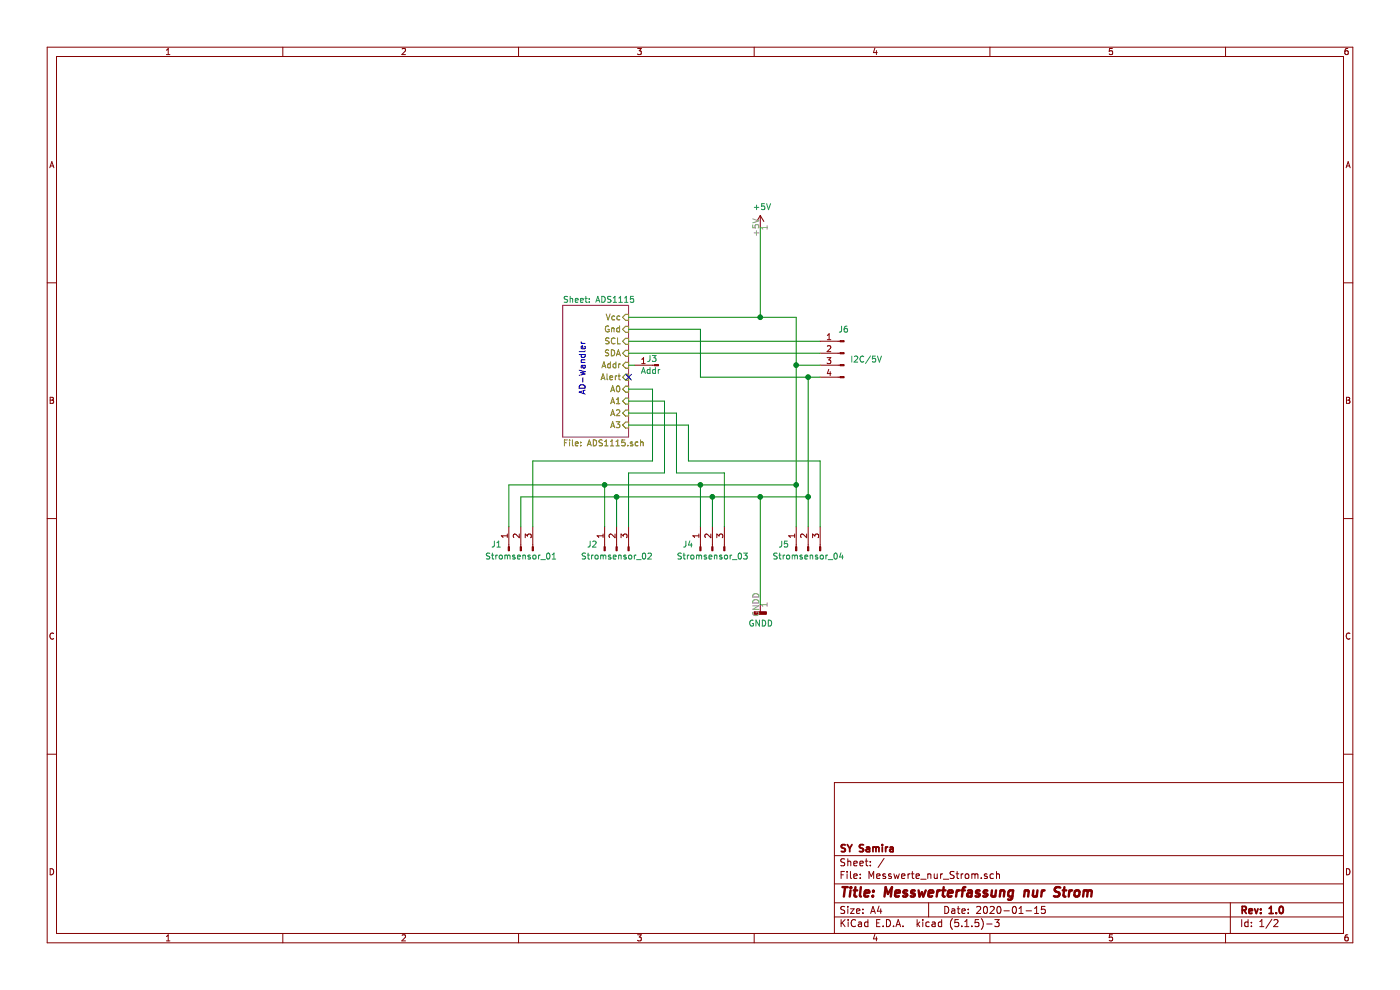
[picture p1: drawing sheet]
EESchema Schematic File Version 4
EELAYER 30 0
EELAYER END
$Descr A4 11693 8268
encoding utf-8
Sheet 1 2
Title "Messwerterfassung nur Strom"
Date "2020-01-15"
Rev "1.0"
Comp "SY Samira"
Comment1 ""
Comment2 ""
Comment3 ""
Comment4 ""
$EndDescr
$Comp
L power:GNDD #PWR02
U 1 1
P 6350 5050
F 0 "#PWR02" H 6350 4800 50  0001 C CNN
F 1 "GNDD" H 6354 4895 50  0000 C CNN
F 2 "" H 6350 5050 50  0001 C CNN
F 3 "" H 6350 5050 50  0001 C CNN
	1    6350 5050
	1    0    0    -1  
$EndComp
NoConn ~ 5250 3150
Wire Wire Line
	5250 3250 5450 3250
Text Notes 4900 3300 1    50   ~ 0
AD-Wandler
$Sheet
S 4700 2550 550  1100
U 5E1F6B8F
F0 "ADS1115" 50
F1 "ADS1115.sch" 50
F2 "Gnd" I R 5250 2750 50 
F3 "Vcc" I R 5250 2650 50 
F4 "Addr" I R 5250 3050 50 
F5 "Alert" I R 5250 3150 50 
F6 "A0" I R 5250 3250 50 
F7 "A1" I R 5250 3350 50 
F8 "A2" I R 5250 3450 50 
F9 "A3" I R 5250 3550 50 
F10 "SCL" I R 5250 2850 50 
F11 "SDA" I R 5250 2950 50 
$EndSheet
$Comp
L Connector:Conn_01x01_Male J3
U 1 1
P 5500 3050
F 0 "J3" H 5600 3000 50  0000 R CNN
F 1 "Addr" H 5650 3100 50  0000 R CNN
F 2 "" H 5500 3050 50  0001 C CNN
F 3 "~" H 5500 3050 50  0001 C CNN
	1    5500 3050
	-1   0    0    1   
$EndComp
Wire Wire Line
	5250 3050 5300 3050
Wire Wire Line
	5250 3350 5550 3350
Wire Wire Line
	5250 2750 5850 2750
$Comp
L Connector:Conn_01x04_Male J6
U 1 1
P 7050 2950
F 0 "J6" H 7100 3150 50  0000 R CNN
F 1 "I2C/5V" H 7000 2900 50  0000 R CNN
F 2 "" H 7050 2950 50  0001 C CNN
F 3 "~" H 7050 2950 50  0001 C CNN
	1    7050 2950
	-1   0    0    -1  
$EndComp
$Comp
L power:+5V #PWR01
U 1 1
P 6350 1900
F 0 "#PWR01" H 6350 1750 50  0001 C CNN
F 1 "+5V" H 6365 2073 50  0000 C CNN
F 2 "" H 6350 1900 50  0001 C CNN
F 3 "" H 6350 1900 50  0001 C CNN
	1    6350 1900
	1    0    0    -1  
$EndComp
$Comp
L Connector:Conn_01x03_Male J1
U 1 1
P 4350 4600
F 0 "J1" V 4400 4850 50  0000 R CNN
F 1 "Stromsensor_01" V 4300 4900 50  0000 R CNN
F 2 "" H 4350 4600 50  0001 C CNN
F 3 "~" H 4350 4600 50  0001 C CNN
	1    4350 4600
	0    -1   -1   0   
$EndComp
$Comp
L Connector:Conn_01x03_Male J2
U 1 1
P 5150 4600
F 0 "J2" V 5200 4850 50  0000 R CNN
F 1 "Stromsensor_02" V 5100 4900 50  0000 R CNN
F 2 "" H 5150 4600 50  0001 C CNN
F 3 "~" H 5150 4600 50  0001 C CNN
	1    5150 4600
	0    -1   -1   0   
$EndComp
$Comp
L Connector:Conn_01x03_Male J4
U 1 1
P 5950 4600
F 0 "J4" V 6000 4850 50  0000 R CNN
F 1 "Stromsensor_03" V 5900 4900 50  0000 R CNN
F 2 "" H 5950 4600 50  0001 C CNN
F 3 "~" H 5950 4600 50  0001 C CNN
	1    5950 4600
	0    -1   -1   0   
$EndComp
$Comp
L Connector:Conn_01x03_Male J5
U 1 1
P 6750 4600
F 0 "J5" V 6800 4850 50  0000 R CNN
F 1 "Stromsensor_04" V 6700 4900 50  0000 R CNN
F 2 "" H 6750 4600 50  0001 C CNN
F 3 "~" H 6750 4600 50  0001 C CNN
	1    6750 4600
	0    -1   -1   0   
$EndComp
Wire Wire Line
	5250 2950 6850 2950
Wire Wire Line
	5850 3150 5850 2750
Wire Wire Line
	5850 4400 5850 4050
Wire Wire Line
	5250 3550 5750 3550
Wire Wire Line
	5250 3450 5650 3450
Connection ~ 5850 4050
Connection ~ 6650 4050
Wire Wire Line
	5850 4050 6650 4050
Wire Wire Line
	4250 4050 4250 4400
Wire Wire Line
	4350 4150 4350 4400
Wire Wire Line
	4250 4050 5050 4050
Wire Wire Line
	4350 4150 5150 4150
Wire Wire Line
	5050 4400 5050 4050
Connection ~ 5050 4050
Wire Wire Line
	5050 4050 5850 4050
Wire Wire Line
	5150 4150 5150 4400
Wire Wire Line
	5450 3250 5450 3850
Wire Wire Line
	5950 4150 5150 4150
Connection ~ 5150 4150
Wire Wire Line
	5550 3350 5550 3950
Wire Wire Line
	5950 4150 5950 4400
Wire Wire Line
	6650 4050 6650 4400
Wire Wire Line
	5650 3450 5650 3950
Wire Wire Line
	6350 4150 5950 4150
Wire Wire Line
	6350 4150 6350 5050
Connection ~ 5950 4150
Wire Wire Line
	6350 4150 6750 4150
Wire Wire Line
	6750 4150 6750 4400
Connection ~ 6350 4150
Wire Wire Line
	6350 1900 6350 2650
Connection ~ 6350 2650
Wire Wire Line
	6350 2650 6650 2650
Wire Wire Line
	5250 2650 6350 2650
Wire Wire Line
	5750 3550 5750 3850
Wire Wire Line
	5250 3950 5550 3950
Wire Wire Line
	5250 3950 5250 4400
Wire Wire Line
	5450 3850 4450 3850
Wire Wire Line
	4450 3850 4450 4400
Wire Wire Line
	6050 3950 5650 3950
Wire Wire Line
	6050 3950 6050 4400
Wire Wire Line
	6850 3850 5750 3850
Wire Wire Line
	6850 3850 6850 4400
Wire Wire Line
	6650 2650 6650 3050
Wire Wire Line
	5250 2850 6850 2850
Wire Wire Line
	6650 3050 6850 3050
Connection ~ 6650 3050
Wire Wire Line
	6650 3050 6650 4050
Wire Wire Line
	5850 3150 6750 3150
Wire Wire Line
	6750 4150 6750 3150
Connection ~ 6750 4150
Connection ~ 6750 3150
Wire Wire Line
	6750 3150 6850 3150
$EndSCHEMATC
